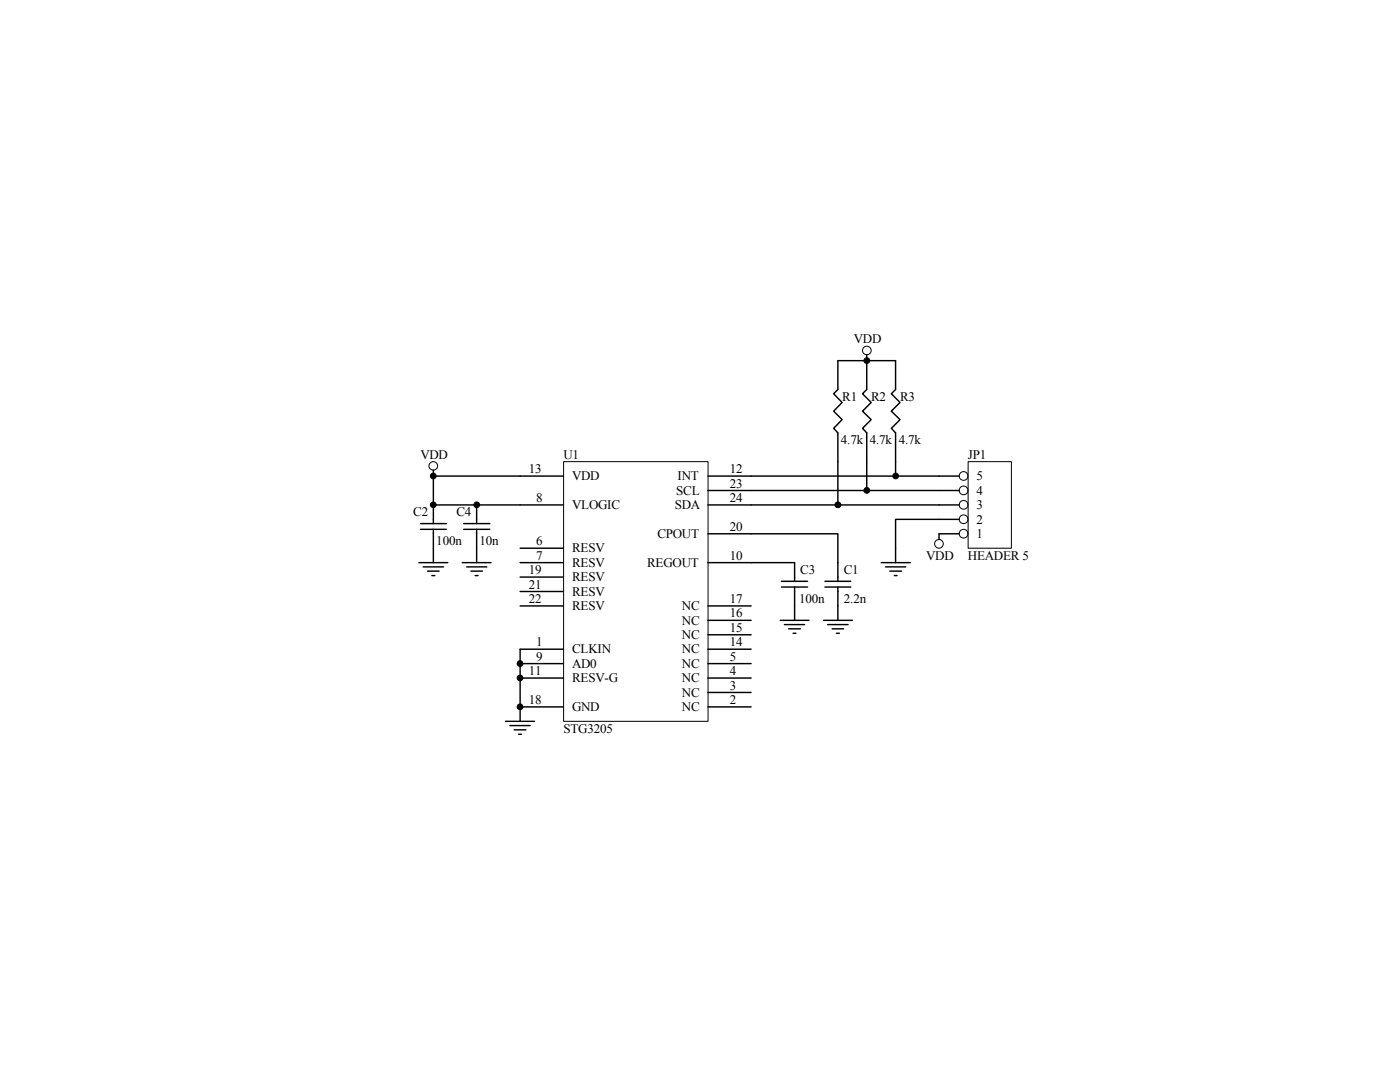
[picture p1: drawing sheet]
<svg xmlns="http://www.w3.org/2000/svg" width="279mm" height="216mm" viewBox="0 0 279 216" stroke-linecap="round" stroke-linejoin="round" font-family="sans-serif">
<path d="M112.5 92.1h28.8v51.8h-28.8z" fill="none" stroke="#000" stroke-width=".2"/>
<g fill="none" stroke="#000" stroke-width=".29">
<path d="M103.8 95h8.6M141.3 95h8.6M141.3 97.9h8.6M103.8 100.8h8.6M103.8 109.4h8.6M103.8 112.3h8.6M103.8 115.1h8.6M103.8 118h8.6M141.3 100.8h8.6M141.3 112.3h8.6M141.3 106.5h8.6M103.8 120.9h8.6"/>
<path d="M103.8 132.4h8.6M103.8 135.3h8.6M103.8 129.5h8.6M141.3 120.9h8.6M141.3 132.4h8.6M141.3 135.3h8.6M141.3 129.5h8.6M141.3 138.2h8.6M141.3 126.7h8.6M141.3 123.8h8.6M103.8 141.1h8.6M141.3 141.1h8.6"/>
</g>
<path d="M193.3 92.2h8.5v17.2h-8.5z" fill="#fff"/>
<g fill="none" stroke="#000" stroke-width=".2">
<path d="M193.2 92.1h8.6v17.3h-8.6z"/>
<circle cx="173" cy="71.9" r=".57"/>
<circle cx="173" cy="69.9" r=".86"/>
<circle cx="86.5" cy="95" r=".57"/>
<circle cx="86.5" cy="93" r=".85"/>
<circle cx="173" cy="97.9" r=".57"/>
<circle cx="178.8" cy="95" r=".57"/>
<circle cx="192.3" cy="97.9" r=".87"/>
<circle cx="192.3" cy="95" r=".87"/>
<circle cx="86.5" cy="100.7" r=".57"/>
<circle cx="95.1" cy="100.7" r=".57"/>
<circle cx="167.2" cy="100.7" r=".59"/>
<circle cx="187.4" cy="108.5" r=".86"/>
<circle cx="192.3" cy="103.6" r=".87"/>
<circle cx="192.3" cy="100.7" r=".87"/>
<circle cx="192.3" cy="106.5" r=".87"/>
<circle cx="103.8" cy="135.3" r=".57"/>
<circle cx="103.8" cy="132.4" r=".57"/>
<circle cx="103.8" cy="141" r=".57"/>
</g>
<g fill="none" stroke="#000" stroke-width=".29">
<path d="M173 70.8v6.9l-.9 .9 1.8 1.7-1.8 1.7 1.8 1.7-1.8 1.8 .9 .9v11.5M86.5 93.8v1.2M103.8 95h-17.3v5.8M149.9 97.9h41.5M149.9 95h41.5M178.7 95v-8.6l-.8-.9 1.7-1.8-1.7-1.7 1.7-1.7-1.7-1.7 .8-.9v-5.7h-11.5v5.7l-.8 .9 1.7 1.7-1.7 1.7 1.7 1.7-1.7 1.8 .8 .9v14.4M83.6 112.3h5.8M83.9 105.6h5.2M83.9 104.5h5.2M84.5 113.1h4M85.3 114h2.3M86.2 114.9h.6"/>
<path d="M86.5 100.8h17.3M86.5 100.8v3.7M86.5 105.6v6.7M92.2 112.3h5.8M92.5 105.6h5.2M92.5 104.5h5.2M93.1 113.1h4.1M94 114h2.3M94.8 114.9h.6M95.1 100.8v3.7M95.1 105.6v6.7M149.9 106.5h17.3v9.5"/>
<path d="M149.9 100.8h41.5M149.9 112.3h8.7v3.7M156 117.1h5.2M156 116h5.2M158.6 117.1v6.7M164.6 117.1h5.2M164.6 116h5.2M167.2 117.1v6.7M175.9 112.3h5.8M176.7 113.1h4.1M177.6 114h2.3M178.5 114.9h.5"/>
<path d="M191.4 103.6h-12.7v8.7M191.4 106.5h-4v1.2M103.8 129.5v14.4M155.7 123.8h5.8M156.5 124.6h4.1M157.4 125.5h2.3M158.3 126.4h.5M164.3 123.8h5.8M165.2 124.6h4M166.1 125.5h2.3M166.9 126.4h.6M100.9 143.9h5.8"/>
<path d="M101.8 144.8h4M102.6 145.6h2.3M103.5 146.5h.6"/>
</g>
<g fill="#000">
<circle cx="173" cy="71.9" r=".57"/>
<circle cx="86.5" cy="95" r=".57"/>
<circle cx="173" cy="97.9" r=".57"/>
<circle cx="178.8" cy="95" r=".57"/>
<circle cx="86.5" cy="100.7" r=".57"/>
<circle cx="95.1" cy="100.7" r=".57"/>
<circle cx="167.2" cy="100.7" r=".59"/>
<circle cx="103.8" cy="135.3" r=".57"/>
<circle cx="103.8" cy="132.4" r=".57"/>
<circle cx="103.8" cy="141" r=".57"/>
</g>
<g font-size="2.6">
<text x="170.4" y="68.5">VDD</text>
<text x="168.1" y="80">R1</text>
<text x="173.9" y="80">R2</text>
<text x="179.6" y="80">R3</text>
<text x="167.8" y="88.6">4.7k</text>
<text x="173.6" y="88.6">4.7k</text>
<text x="179.4" y="88.6">4.7k</text>
<text x="83.9" y="91.5">VDD</text>
<text x="105.5" y="94.4">13</text>
<text x="112.4" y="91.5">U1</text>
<text x="114.2" y="95.8">VDD</text>
<text x="135.2" y="95.8">INT</text>
<text x="145.6" y="94.4">12</text>
<text x="193.2" y="91.5">JP1</text>
<text x="194.9" y="95.8">5</text>
<text x="107" y="100.2">8</text>
<text x="114.2" y="101.6">VLOGIC</text>
<text x="134.7" y="101.6">SDA</text>
<text x="135" y="98.7">SCL</text>
<text x="145.6" y="97.3">23</text>
<text x="145.6" y="100.2">24</text>
<text x="194.9" y="101.6">3</text>
<text x="194.9" y="98.7">4</text>
<text x="82.5" y="103">C2</text>
<text x="91.1" y="103">C4</text>
<text x="131.2" y="107.4">CPOUT</text>
<text x="145.6" y="105.9">20</text>
<text x="194.9" y="107.4">1</text>
<text x="194.9" y="104.5">2</text>
<text x="87.1" y="108.8">100n</text>
<text x="95.7" y="108.8">10n</text>
<text x="107" y="108.8">6</text>
<text x="107" y="111.7">7</text>
<text x="114.2" y="110.2">RESV</text>
<text x="114.2" y="113.1">RESV</text>
<text x="129.2" y="113.1">REGOUT</text>
<text x="145.6" y="111.7">10</text>
<text x="184.8" y="111.7">VDD</text>
<text x="193.2" y="111.7">HEADER 5</text>
<text x="105.5" y="114.6">19</text>
<text x="105.5" y="117.4">21</text>
<text x="114.2" y="116">RESV</text>
<text x="114.2" y="118.9">RESV</text>
<text x="159.7" y="114.6">C3</text>
<text x="168.4" y="114.6">C1</text>
<text x="105.5" y="120.3">22</text>
<text x="114.2" y="121.8">RESV</text>
<text x="136.1" y="124.6">NC</text>
<text x="136.1" y="121.8">NC</text>
<text x="145.6" y="123.2">16</text>
<text x="145.6" y="120.3">17</text>
<text x="159.5" y="120.3">100n</text>
<text x="168.4" y="120.3">2.2n</text>
<text x="107" y="131.8">9</text>
<text x="107" y="128.9">1</text>
<text x="114.2" y="130.4">CLKIN</text>
<text x="136.1" y="130.4">NC</text>
<text x="136.1" y="127.5">NC</text>
<text x="145.6" y="131.8">5</text>
<text x="145.6" y="128.9">14</text>
<text x="145.6" y="126.1">15</text>
<text x="105.5" y="134.7">11</text>
<text x="114.2" y="133.3">AD0</text>
<text x="114.2" y="136.1">RESV-G</text>
<text x="136.1" y="136.1">NC</text>
<text x="136.1" y="133.3">NC</text>
<text x="145.6" y="137.6">3</text>
<text x="145.6" y="134.7">4</text>
<text x="105.5" y="140.5">18</text>
<text x="114.2" y="141.9">GND</text>
<text x="136.1" y="141.9">NC</text>
<text x="136.1" y="139">NC</text>
<text x="145.6" y="140.5">2</text>
<text x="112.4" y="146.2">STG3205</text>
</g>
</svg>
